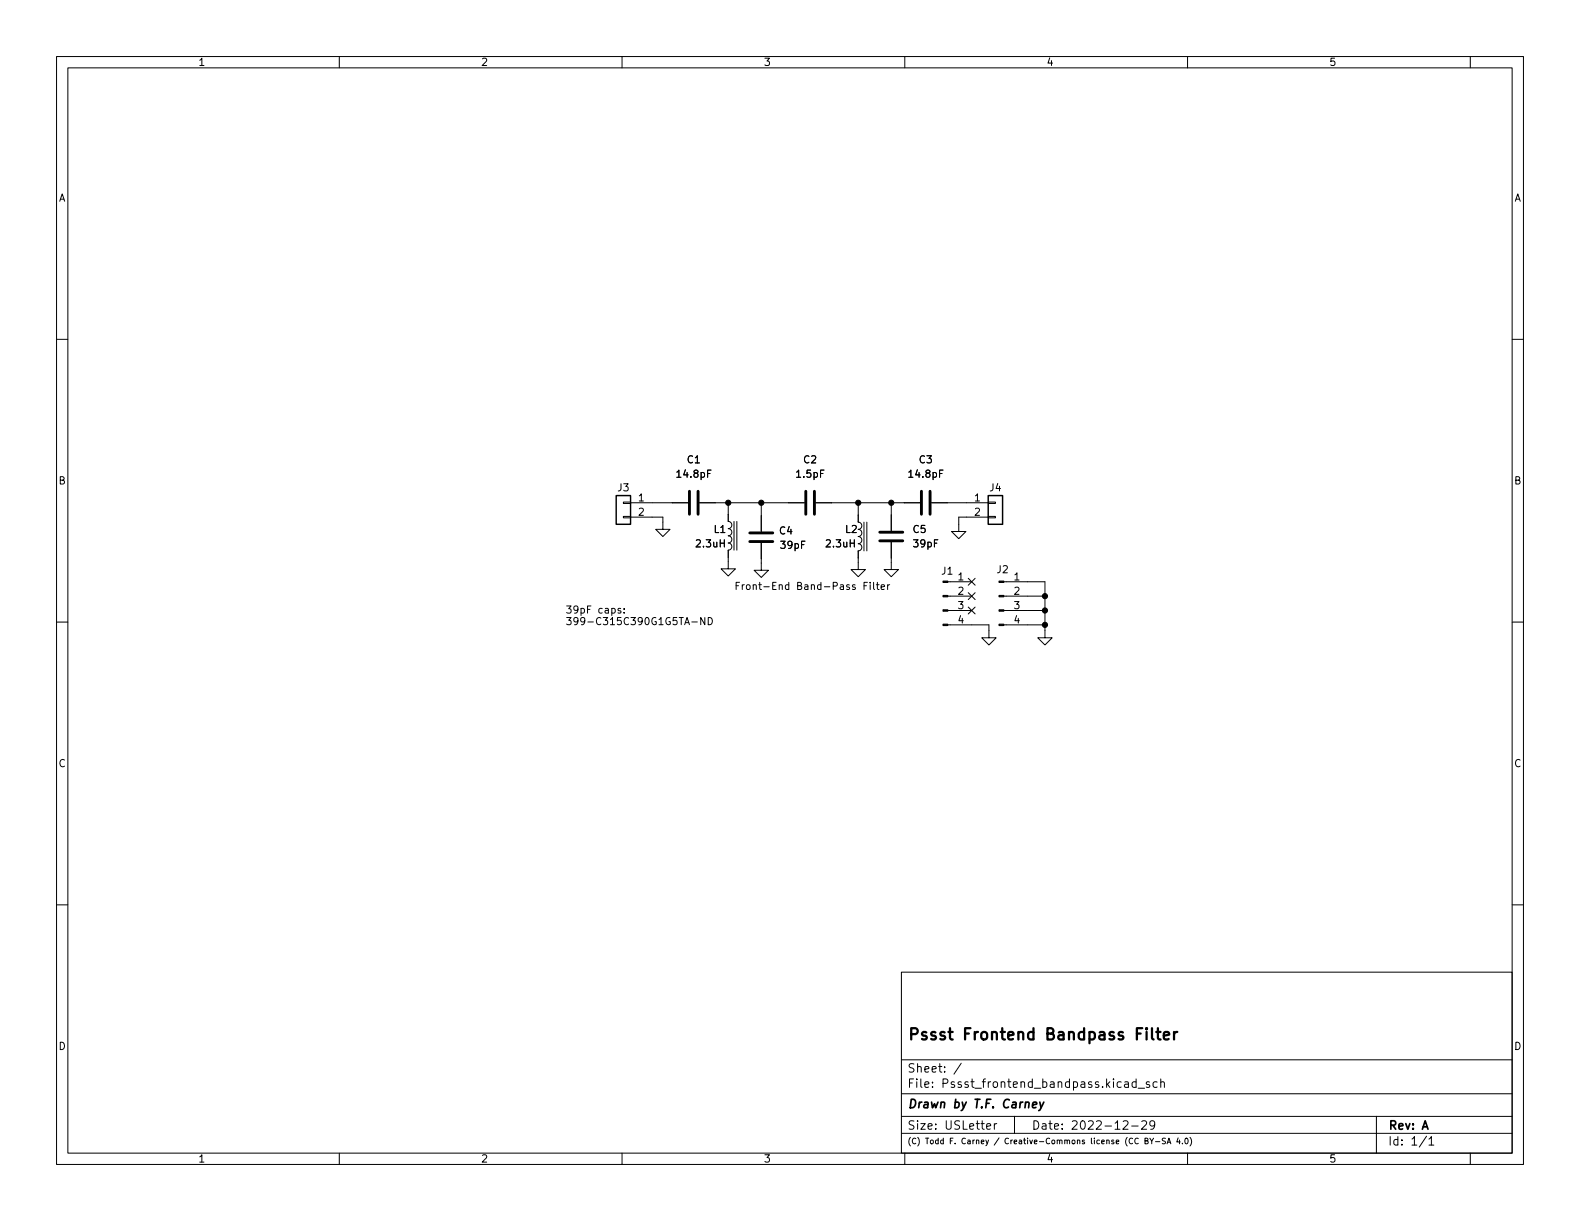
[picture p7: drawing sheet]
<svg xmlns="http://www.w3.org/2000/svg" width="279mm" height="216mm" viewBox="0 0 279 216" stroke-linecap="round" stroke-linejoin="round" font-family="sans-serif">
<g fill="none" stroke="#000" stroke-width=".18">
<path d="M10 10h259.4v195.9h-259.4zM12 12h255.4v191.9h-255.4zM60 10v2M110 10v2M160 10v2M210 10v2M260 10v2M10 60h2M267.4 60h2M110.2 91.3h1.3v.3h-1.3zM110.2 88.8h1.3v.2h-1.3zM111.5 91.4h5.7v2.2h1.3l-1.3 1.3-1.2-1.3h1.2"/>
<path d="M111.5 88.9h10.2M123.7 88.9h18.5M125.1 83.7h.5M125.7 83.1h-.6v1.3M127.4 96h.7M128.1 95.4v1.3M128.8 88.9v3.3a.64 .64 0 0 1 .6 .6 .64 .64 0 0 1-.6 .7 .64 .64 0 0 1 .6 .6 .64 .64 0 0 1-.6 .6 .64 .64 0 0 1 .6 .7 .64 .64 0 0 1-.6 .6 .64 .64 0 0 1 .6 .6 .64 .64 0 0 1-.6 .7v3.3h1.2l-1.2 1.3-1.3-1.3h1.3M129.8 92.2v5.1M130.3 92.2v5.1M134.6 96v4.8h1.3l-1.3 1.3-1.3-1.3h1.3M134.6 88.9v5.1M144.3 88.9h18.4"/>
<path d="M145.7 83.1h-.6v1.3M150.4 96h.7M151.1 95.4v1.3M151.8 88.9v3.4a.64 .64 0 0 1 .6 .7 .64 .64 0 0 1-.6 .6 .64 .64 0 0 1 .6 .6 .64 .64 0 0 1-.6 .7 .64 .64 0 0 1 .6 .6 .64 .64 0 0 1-.6 .6 .64 .64 0 0 1 .6 .7 .64 .64 0 0 1-.6 .6v3.3h1.2l-1.2 1.3-1.3-1.3h1.3M152.8 92.3v5.1M153.3 92.3v5.1M157.6 95.9v4.8h1.3l-1.3 1.3-1.3-1.3h1.3M157.6 88.9v5M164.7 88.9h10.1M166.2 83.7h.4M166.8 83.1h-.6v1.3M174.8 91.3h1.2v.3h-1.2z"/>
<path d="M174.8 88.8h1.2v.2h-1.2zM174.8 91.4h-5.3v2.6h1.3l-1.3 1.3-1.2-1.3h1.2M10 110h2M110.4 108.3v.1M110.4 107.6v.2M122.3 110h1M124.6 109.2v1.3l-.7-1.3v1.3M125.2 109.2a.64 .64 0 0 1 .8 .6 .64 .64 0 0 1-.8 .7zM137.8 103.5l.2-.1 .3 .1v.7M139.5 103.5l-.4-.1-.2 .2 .1 .6h.5M139.5 103v1.2M150.2 103.5l-.3-.1-.2 .2 .1 .2 .4 .1v.3h-.5"/>
<path d="M151.2 103.5l-.3-.1-.2 .2 .1 .2 .4 .1v.3h-.5M157.3 103.4l-.3 .2M167.6 110.5h7.3v2.3h1.2l-1.2 1.2-1.3-1.2h1.3M167.6 108h4.2M167.6 105.4h4.2M167.6 102.9h4.2M171.2 102.3l1.2 1.2M171.2 104.8l1.2 1.2M171.2 107.3l1.2 1.3M172.4 102.3l-1.2 1.2M172.4 104.8l-1.2 1.2M172.4 107.3l-1.2 1.3"/>
<path d="M177.5 102.9h7.3v9.9h1.3l-1.3 1.2-1.3-1.2h1.3M177.5 110.5h7.3M177.5 108h7.3M177.5 105.4h7.3M267.4 110h2M10 160h2M267.4 160h2M159.4 171.9h108v32h-108zM159.4 197.4h108M159.4 193.4h108M159.4 187.4h108M164.9 192.1v.2"/>
<path d="M164.9 191.4v.1M167 189.4v.2M167 188.7v.1M170 188l-1.3 1.9M176.3 198.7h-.3l-.2 .3M179.4 197.4v3M200.1 199.1h1.2M201.3 192.4h1.1M201.9 198.3l.6-.1 .2 .1 .1 .3-1 1.1h1M203.3 191.4l-.4-.1-.2 .2 .1 .2 .5 .2v.3h-.6M204.2 198.8l-.3 .3-.4-.1-.2-.2 .2-.6h.4l.2 .1a.99 .99 0 0 1-.3 1.4h-.3M204.6 191.4l-.4-.1-.3 .3v.4l.1 .2h.6"/>
<path d="M205.3 191.4l.2-.1 .3 .1 .1 .9M205.3 190.8v1.5M243.4 197.4v6.5M60 203.9v2M110 203.9v2M159.4 200.4h108M160 203.9v2M178.3 201.3a.44 .44 0 0 0-.6 .5 .44 .44 0 0 0 .6 .4M190.5 201.7l.4-.1 .1 .7M191.8 201.6h-.3l-.1 .1v.2l.4 .1v.2h-.4M193 201.3v.8l.1 .2M199.3 201.1a1.15 1.15 0 0 0 0 1.5"/>
<path d="M202.5 201.7h.4l.1-.4h-.5v1h.4l.1-.4-.2-.2M208.3 201.2l-.2 .7h.6M208.6 201.6v.7M210 203.9v2M252.7 201.4l.4-.4v1.5M252.7 202.5h.8M260 203.9v2"/>
</g>
<path d="M109 87.6h2.5v5.1h-2.5zM174.8 87.6h2.5v5.1h-2.5z" fill="none" stroke="#000" stroke-width=".25"/>
<g fill="#000" stroke="#000" stroke-width=".18">
<path d="M166.8 110.4h.8v.2h-.8zM166.8 107.8h.8v.3h-.8zM166.8 105.3h.8v.2h-.8zM166.8 102.7h.8v.3h-.8zM176.7 110.4h.8v.2h-.8zM176.7 107.8h.8v.3h-.8zM176.7 105.3h.8v.2h-.8zM176.7 102.7h.8v.3h-.8z"/>
<circle cx="128.8" cy="88.9" r=".46"/>
<circle cx="134.6" cy="88.9" r=".46"/>
<circle cx="151.8" cy="88.9" r=".46"/>
<circle cx="157.6" cy="88.9" r=".46"/>
<circle cx="184.8" cy="110.5" r=".46"/>
<circle cx="184.8" cy="108" r=".46"/>
<circle cx="184.8" cy="105.4" r=".46"/>
</g>
<path d="M121.9 86.9v4M123.4 86.9v4M132.6 95.8h4.1M132.6 94.2h4.1M142.5 86.9v4M144 86.9v4M155.6 95.6h4M155.6 94.1h4M162.9 86.9v4M164.5 86.9v4" fill="none" stroke="#000" stroke-width=".51"/>
<g font-size="2.8">
<text x="160.4" y="184.5">Pssst</text>
<text x="170.3" y="184.5">Frontend</text>
<text x="185.3" y="184.5">Bandpass</text>
<text x="201.5" y="184.5">Filter</text>
</g>
<g font-size="2.1">
<text x="160.4" y="190.1">Sheet:</text>
<text x="160.4" y="196.4">Drawn</text>
<text x="160.4" y="192.8">File:</text>
<text x="166.8" y="192.8">Pssst_frontend_bandpass.kicad_sch</text>
<text x="168.6" y="196.4">by T.F.</text>
<text x="177.8" y="196.4">Carney</text>
<text x="160.4" y="200.2">Size:</text>
<text x="167.1" y="200.2">USLetter</text>
<text x="182.4" y="200.2">Date:</text>
<text x="189.4" y="200.2">2022-12-29</text>
<text x="245.4" y="200.2">Rev:</text>
<text x="245.4" y="203">Id:</text>
<text x="249.5" y="203">1/1</text>
<text x="251.5" y="200.2">A</text>
</g>
<g font-size="1.8">
<text x="35" y="12">1</text>
<text x="85" y="12">2</text>
<text x="135" y="12">3</text>
<text x="185" y="12">4</text>
<text x="235" y="12">5</text>
<text x="10.4" y="36">A</text>
<text x="267.8" y="36">A</text>
<text x="121.4" y="82.3">C1</text>
<text x="141.9" y="82.3">C2</text>
<text x="162.4" y="82.3">C3</text>
<text x="10.3" y="86">B</text>
<text x="109.1" y="87.3">J3</text>
<text x="112.7" y="88.6">1</text>
<text x="119.4" y="84.8">14.8pF</text>
<text x="140.5" y="84.8">1.5pF</text>
<text x="160.4" y="84.8">14.8pF</text>
<text x="172.2" y="88.6">1</text>
<text x="174.9" y="87.3">J4</text>
<text x="267.7" y="86">B</text>
<text x="112.7" y="91.2">2</text>
<text x="126.1" y="94.6">L1</text>
<text x="137.7" y="94.9">C4</text>
<text x="149.4" y="94.6">L2</text>
<text x="161.3" y="94.6">C5</text>
<text x="172.2" y="91.2">2</text>
<text x="122.8" y="97.2">2.3uH</text>
<text x="137.8" y="97.4">39pF</text>
<text x="145.8" y="97.2">2.3uH</text>
<text x="161.3" y="97.2">39pF</text>
<text x="166.3" y="102">J1</text>
<text x="176.1" y="101.7">J2</text>
<text x="129.8" y="104.3">Front-End</text>
<text x="140.8" y="104.3">Band-Pass</text>
<text x="152.7" y="104.3">Filter</text>
<text x="169.2" y="102.6">1</text>
<text x="169.2" y="105.2">2</text>
<text x="169.2" y="107.7">3</text>
<text x="179.2" y="102.6">1</text>
<text x="179.2" y="105.2">2</text>
<text x="179.2" y="107.7">3</text>
<text x="99.9" y="108.5">39pF</text>
<text x="99.9" y="110.5">399-C315C390G1G5TA-ND</text>
<text x="105.7" y="108.5">caps:</text>
<text x="169.2" y="110.2">4</text>
<text x="179.2" y="110.2">4</text>
<text x="10.3" y="136">C</text>
<text x="267.7" y="136">C</text>
<text x="10.3" y="186">D</text>
<text x="267.7" y="186">D</text>
<text x="35" y="205.9">1</text>
<text x="85" y="205.9">2</text>
<text x="135" y="205.9">3</text>
<text x="185" y="205.9">4</text>
<text x="235" y="205.9">5</text>
</g>
<g font-size="1.4">
<text x="160.4" y="202.6">(C)</text>
<text x="163.6" y="202.6">Todd</text>
<text x="168" y="202.6">F.</text>
<text x="170.3" y="202.6">Carney</text>
<text x="176.2" y="202.6">/</text>
<text x="178.2" y="202.6">Creative-Commons</text>
<text x="193.6" y="202.6">license</text>
<text x="199.8" y="202.6">(CC</text>
<text x="203.4" y="202.6">BY-SA</text>
<text x="209.2" y="202.6">4.0)</text>
</g>
</svg>
